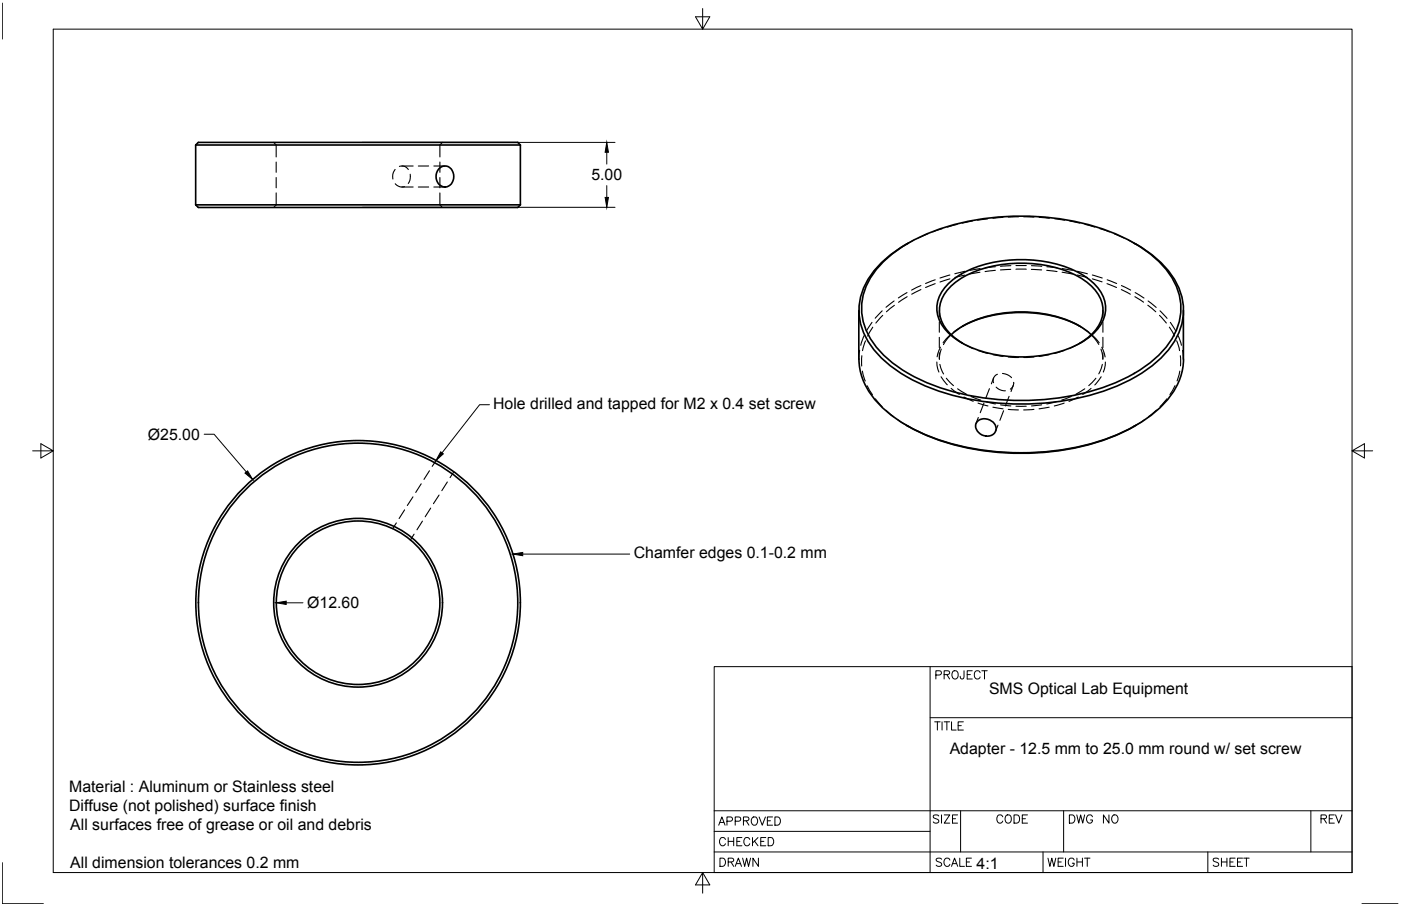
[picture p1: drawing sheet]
<svg xmlns="http://www.w3.org/2000/svg" width="432mm" height="279mm" viewBox="0 0 432 279" stroke-linecap="round" stroke-linejoin="round" font-family="sans-serif">
<!-- layer: Visible -->
<g fill="none" stroke="#000" stroke-width=".51">
<path d="M60.3 44.7l.8-.8h98.5l.8 .8M60.3 44.7h100.1M60.3 44.7v18.5M135.2 52.1a2.61 2.61 0 0 1 2.9-.7 2.61 2.61 0 0 1 1.7 2.4 2.88 2.88 0 0 1-.7 3 2.88 2.88 0 0 1-3 .6 3.5 3.5 0 0 1-.9-5.3zM160.4 44.7v18.5M60.3 63.2h100.1M60.3 63.2l.8 .8h98.5l.8-.8M279.4 75.3a29.2 29.2 0 0 0-13.7 14.9 18.4 18.4 0 0 0 4 18.1 46.7 46.7 0 0 0 23.3 13.4 81.8 81.8 0 0 0 52-3 36.6 36.6 0 0 0 17.2-13.9 18.2 18.2 0 0 0-2.4-21.7 35.2 35.2 0 0 0-9.7-7.8M279.9 75l-.6 .3M349.5 75l.6 .3M264.7 95.7v15.1M271.9 81a51.8 51.8 0 0 1 27.3-12.9 78.4 78.4 0 0 1 47.9 5.5 32.2 32.2 0 0 1 15.3 14.3 17.8 17.8 0 0 1-3.3 19.6 46 46 0 0 1-22.9 13.2 80.5 80.5 0 0 1-51.2-3 36 36 0 0 1-17-13.7 17.9 17.9 0 0 1 2.4-21.3z"/>
<path d="M292.1 87.7a30.6 30.6 0 0 1 19.5-7.5 37.6 37.6 0 0 1 23.1 5.3 11.7 11.7 0 0 1 6 10.9 13.7 13.7 0 0 1-7.6 9.3 40.7 40.7 0 0 1-36.7 0 13.2 13.2 0 0 1-7.7-10.6 10.6 10.6 0 0 1 3.4-7.4zM364.7 95.7l.1 15a21.2 21.2 0 0 1-8.6 16.2 59.8 59.8 0 0 1-31.4 12.1 77.9 77.9 0 0 1-43.1-6.6 33.2 33.2 0 0 1-15.2-14 17.7 17.7 0 0 1-1.8-7.7M293.2 103.2a31.8 31.8 0 0 1 21.6-7 33.5 33.5 0 0 1 20.6 6.2l.9 .8M296.6 100.6a40.8 40.8 0 0 1 36.3 0M296.7 105.8a12.2 12.2 0 0 1-7.1-10.9 13.1 13.1 0 0 1 7.4-9.5 39.5 39.5 0 0 1 35.5 0 13.1 13.1 0 0 1 7.4 9.5 11.1 11.1 0 0 1-5.4 9.9l-1.6 1M279.3 131.2l.6 .3M280 131.5a74.5 74.5 0 0 0 44.2 7.8 66.7 66.7 0 0 0 25.4-7.8M301.2 130a3.5 3.5 0 0 1 3.8-.5 3.5 3.5 0 0 1 1.9 3.2 3.3 3.3 0 0 1-3.1 1.8 3.3 3.3 0 0 1-2.9-2.1 2.09 2.09 0 0 1 .3-2.4zM350.1 131.2l-.6 .3"/>
<circle cx="110.4" cy="185.9" r="50"/>
<circle cx="110.4" cy="185.9" r="26"/>
<circle cx="110.4" cy="185.9" r="25.2"/>
<circle cx="110.4" cy="185.9" r="49.2"/>
</g>
<!-- layer: Hidden -->
<g fill="none" stroke="#000" stroke-width=".34">
<path d="M84.4 43.9l.7 .8v3.7M85.1 50v3.1M85.1 54.8v3.1M85.1 59.5v3.7l-.7 .8M121.8 52.3l-.3 .3a3.3 3.3 0 0 0-.4 2.6M121.8 56.7l.5 .4a2.46 2.46 0 0 0 2.4 .4M123.1 51.3l.2-.1a2.23 2.23 0 0 1 2.5 1.1M123.9 51.2h3.4M123.9 57.7h3.4M126.4 53.7l-.1 2-.5 .9M128.9 51.2h3.2M128.9 57.7h3.2"/>
<path d="M133.7 51.2h3.5M133.7 57.7h3.5M135.6 50v3.1M135.6 54.8v3.1M135.6 59.5v3.7l.7 .8M136.3 43.9l-.7 .8v3.7M281.7 74.1l-2.4 1.2M286 72.1l-2.9 1.3M290.5 70.5l-3 1M295 69.2l-3 .8M299.7 68.2l-3.1 .6M304.4 67.5l-3.1 .4"/>
<path d="M309.1 67l-3.1 .3M313.9 66.9h-3.1M315.5 66.9h3.2M320.3 67l3.1 .3M325 67.5l3.2 .4M329.7 68.2l3.1 .6M334.4 69.2l3 .8M338.9 70.5l3.1 1M343.4 72.1l3 1.3M347.8 74.1l2.3 1.2M268.8 99.4l-1.8 2.7M271.9 95.9l-2.2 2.2"/>
<path d="M272.1 97.3l-2.2 2.3M275.6 92.8l-2.5 2M275.7 94.2l-2.5 2M279.6 90.2l-2.7 1.7M279.6 91.5l-2.7 1.7M283.8 88.1l-2.8 1.4M283.8 89.3l-2.8 1.4M288.2 86.3l-2.9 1.1M288.2 87.5l-2.9 1.2M289.5 95.7v2M289.5 99.3v3.2M292.8 84.8l-3.1 .9"/>
<path d="M292.8 86l-3.1 1M297.4 83.7l-3.1 .7M297.4 84.9l-3.1 .7M302 84l-3.1 .5M302.1 82.8l-3.2 .6M306.8 82.3l-3.2 .3M306.8 83.4l-3.2 .3M311.5 83.1l-3.2 .1M311.6 81.9l-3.2 .2M313.1 81.9h3.2M313.1 83h3.2M317.9 83.1l3.1 .1"/>
<path d="M317.9 81.9l3.2 .2M322.6 83.4l3.2 .3M322.7 82.3l3.1 .3M327.3 84l3.2 .5M327.4 82.8l3.1 .6M332 83.7l3.1 .7M332 84.8l3.1 .8M336.7 84.8l3 .9M336.7 86l3 .9M339.9 95.7v2M339.9 99.3v3.2M341.2 87.5l2.9 1.2"/>
<path d="M341.2 86.3l3 1.1M345.6 89.3l2.8 1.4M345.6 88.1l2.9 1.4M349.8 91.5l2.7 1.7M349.9 90.2l2.7 1.7M353.8 94.1l2.4 2.1M353.9 92.8l2.4 2M357.4 97.3l2.1 2.3M357.5 95.9l2.2 2.3M360.7 99.4l1.7 2.7M265 108l-.3 2.8M265.6 109.7v3.2"/>
<path d="M265.8 114.4l.9 3.1M266.3 103.5l-1 3M266.8 105.1l-1 3M267.3 119l1.6 2.7M269 100.9l-1.6 2.7M288.7 111.6l.1 1.1 .6 2M289.5 104v3.2M289.5 108.8v2M289.7 112.4l1.1 2.9M289.8 107.1l-1 2.9M290.1 116.2l1.9 2.5M290.1 107.7l-.6 3.1"/>
<path d="M291.7 116.6l2.2 2.3M292.8 103.3l-2.1 2.4M293.1 119.8l2.6 1.8M293.1 103.3l-1 1-1.3 2M295.1 119.9l2.7 1.7M296.3 105.7l.6 .3M296.6 105.8l3.4 1.7M296.6 100.6l-2.6 1.7M296.9 100.5l-.6 .3M301.4 108.1l3.1 .9M305 119.9l-1.2 2.9M306.1 109.4l3.1 .5"/>
<path d="M306.2 116.6l-.7 1.8M307 119.4l1.6 1 1.3 .1M307.4 115.4l-.8 .5a1.95 1.95 0 0 0-.4 2.1M309 115.2l1.5 .3 1.3 1M310.8 110.1l3.1 .2M312.3 118.9l-.7 1.8M312.4 117.9v.2a2.31 2.31 0 0 1-1 1.9M318.7 110.1l-3.2 .2M323.4 109.4l-3.2 .5M328 108.1l-3.1 .9M332.5 100.5l.6 .3M332.8 105.8l-3.4 1.7"/>
<path d="M332.8 100.6l2.6 1.7M333.1 105.7l-.6 .3M334.3 119.9l-2.7 1.7M336.3 119.8l-2.6 1.8M336.3 103.3l1 1 1.4 1.9M336.7 103.3l2.1 2.4M337.8 116.6l-2.2 2.3M339.3 107.7l.6 3.1M339.4 116.2l-2 2.5M339.6 107.1l1 3M339.8 112.4l-1.1 2.9M339.9 104v3.2"/>
<path d="M339.9 108.8v2M340.7 111.6l-.1 1.1-.6 2M360.4 100.9l1.6 2.7M362.1 118.9l-1.5 2.8M362.7 105.1l.8 3M363.1 103.5l1 3M363.6 114.4l-.8 3.1M363.8 109.7v3.1M364.5 108l.2 2.8M269.8 123l2.1 2.4M273 126.5l2.4 2M276.8 129.5l3.1 2"/>
<path d="M297.1 122.4l2.9 1.4M299.3 122.2l2.9 1.2M301.4 124.3l3.1 .9M301.5 128.7l-.7 1.9M303.3 124.3l-1.2 3M303.7 123.8l3.1 .8M306 125.6l3.1 .5M307.6 131.1l-.7 1.8M308.4 124.9l3.2 .3M309.3 126.7l-1.1 2.9M310.8 126.3l3.1 .1M311 122.2l-1.1 3"/>
<path d="M313.1 125.3h3.2M318.7 126.3l-3.2 .1M321 124.9l-3.1 .3M323.4 125.6l-3.2 .5M325.7 123.8l-3.1 .8M328 124.3l-3.1 .9M330.2 122.2l-3 1.2M332.3 122.4l-2.8 1.4M352.7 129.5l-3.2 2M356.4 126.5l-2.4 2M359.6 123l-2.1 2.4M124.7 157.2l-1.7 2.7"/>
<path d="M127.3 153.2l-1.8 2.7M129.8 149.2l-1.7 2.7M132.4 145.2l-1.7 2.6M132.7 156.7l-1.7 2.7M134.4 142l-1.2 1.8M135.3 152.7l-1.7 2.6M137.9 148.6l-1.7 2.7M139.9 145.5l-1.2 1.8M122.2 161.3l-1.2 1.7M127.6 164.7l-1.1 1.9M130.2 160.7l-1.7 2.7"/>
</g>
<!-- layer: Border -->
<g fill="none" stroke="#000" stroke-width=".31">
<path d="M.7 .9v11.1M16.4 9h400.3v260.1h-400.3zM216.6 2.6v6.4l-2.2-3.8h4.4l-2.2 3.8M10.1 139h6.3l-3.8-2.2v4.4l3.8-2.2M416.7 139l3.8 2.2v-4.4l-3.8 2.2h6.4M220.1 205.6h196.6v63.5h-196.6zM286.7 205.6v63.5M286.7 221.3h130M288.1 222.6h1.7M288.9 222.6v2.5M290.4 222.6v2.5M291 222.6h1.7"/>
<path d="M291.8 222.6v2.5M293.3 222.6v2.5h1.4M295.3 223.8h1M296.9 222.6h-1.6v2.5h1.6M220.1 256.4h66.6M220.1 250h196.6M296.1 250v12.7M327.8 250v12.7M404 250v12.7M.7 266v12.7h12.7M216.6 269.1l2.2 3.8h-4.4l2.2-3.8v6.3M220.1 262.7h196.6"/>
<path d="M419.8 278.7h11.1"/>
</g>
<!-- layer: Dimensions -->
<path d="M111.6 43.9h78M187 47v3.6M187 57.2v3.7M111.6 63.9h78M62.9 133.9h3.1l9.9 11.7M88.2 185.9h5.2" fill="none" stroke="#000" stroke-width=".31"/>
<path d="M187 43.9l.5 3.1h-1zM186.5 60.9h1l-.5 3zM75.5 145.9l.8-.7 1.6 2.7zM85.2 185.9l3-.5v1z" fill="#000" stroke="#000" stroke-width=".31"/>
<!-- layer: Annotations -->
<path d="M135.8 139.3l.8 .7-2.2 2zM158.1 170.9l3-.5v1z" fill="#000" stroke="#000" stroke-width=".31"/>
<path d="M150.9 124.8h-3.1l-11.5 14.8M161.1 170.9h33" fill="none" stroke="#000" stroke-width=".31"/>
<g font-size="5.7">
<text x="287.2" y="210.6">PROJECT</text>
<text x="220.1" y="255.8">APPROVED</text>
<text x="286.5" y="255.1">SIZE</text>
<text x="305.9" y="255.1">CODE</text>
<text x="328.4" y="255.1">DWG NO</text>
<text x="406" y="255.1">REV</text>
<text x="220.5" y="262.1">CHECKED</text>
<text x="220.8" y="268.5">DRAWN</text>
<text x="287.2" y="268.5">SCALE</text>
<text x="321.7" y="268.5">WEIGHT</text>
<text x="372.5" y="268.5">SHEET</text>
</g>
<g font-size="4.9">
<text x="182.3" y="55.6">5.00</text>
<text x="152" y="126.1">Hole drilled and tapped for M2 x 0.4 set screw</text>
<text x="45.6" y="135.6">Ø25.00</text>
<text x="195.4" y="172.2">Chamfer edges 0.1-0.2 mm</text>
<text x="94.7" y="187.6">Ø12.60</text>
<text x="304.8" y="214.1">SMS Optical Lab Equipment</text>
<text x="292.7" y="232.4">Adapter - 12.5 mm to 25.0 mm round w/ set screw</text>
<text x="21.3" y="244.1">Material : Aluminum or Stainless steel</text>
<text x="21.3" y="250">Diffuse (not polished) surface finish</text>
<text x="21.7" y="255.9">All surfaces free of grease or oil and debris</text>
<text x="21.7" y="267.6">All dimension tolerances 0.2 mm</text>
<text x="301" y="268.1">4:1</text>
</g>
</svg>
